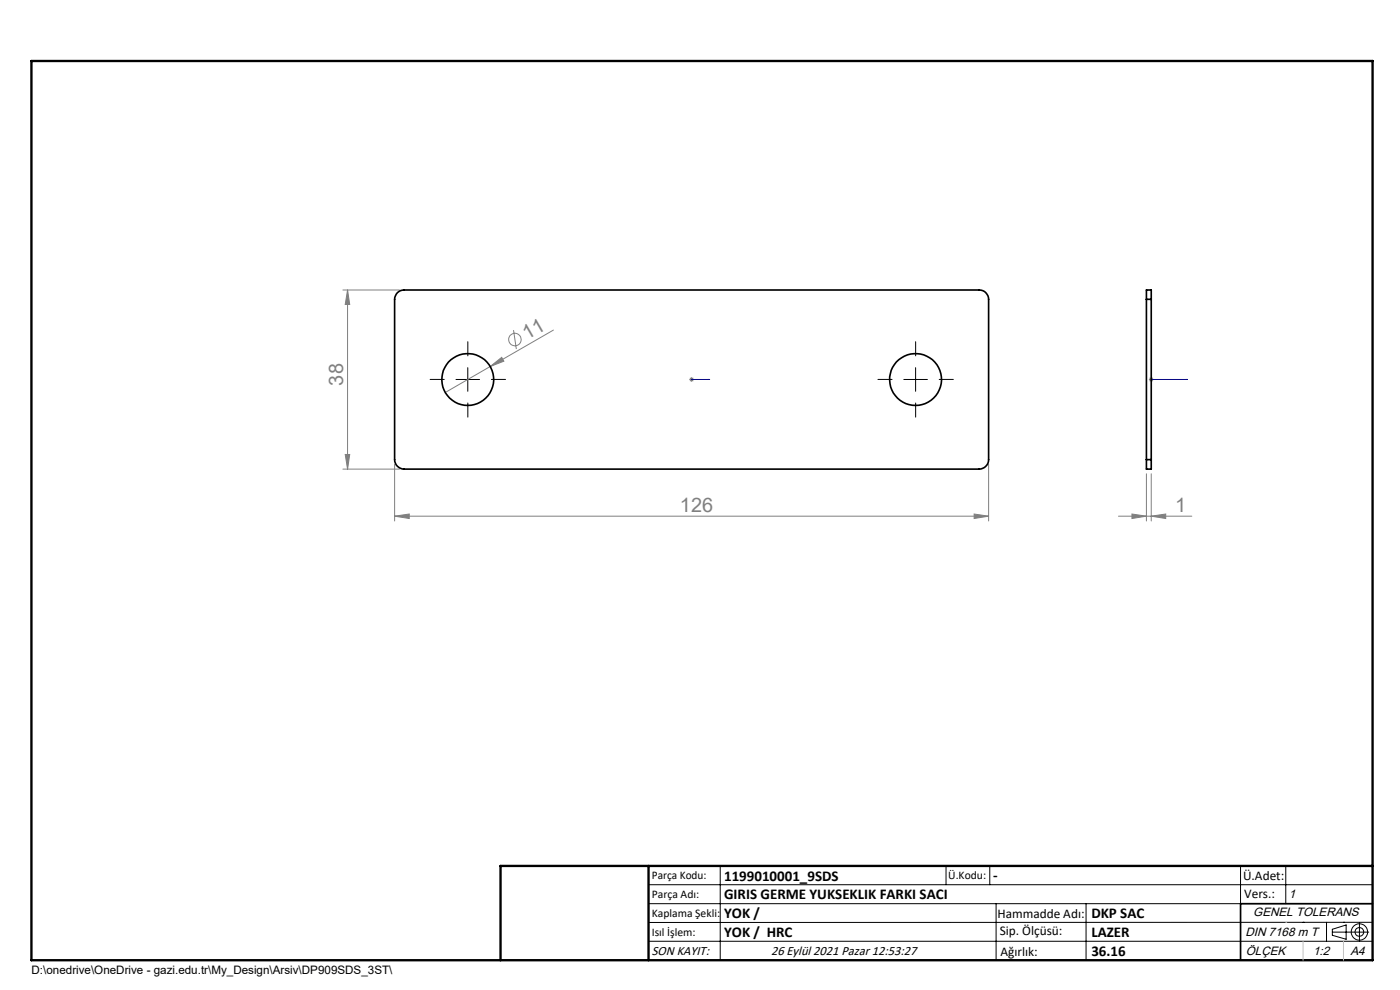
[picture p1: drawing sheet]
<svg xmlns="http://www.w3.org/2000/svg" width="297mm" height="210mm" viewBox="0 0 297 210" stroke-linecap="round" stroke-linejoin="round" font-family="sans-serif">
<g fill="none" stroke="#808080" stroke-width=".21">
<path d="M72.7 61.5h12M73.7 61.5v38M73.7 61.5l.5 3.1h-1zM104 77.7l2.4-1.9 .5 .8zM104 77.7l-9.5 5.5M108.9 70l.6 4M117.4 70l-13.4 7.7M72.7 99.5h12M73.2 96.4h1l-.5 3.1zM83.7 98.5v12M146.2 80.5h1M146.4 80.1l.7 .7"/>
<path d="M146.7 80v1M147.1 80.1l-.7 .7M209.7 98.5v12M243.7 80.5h1M243.9 80.1l.7 .7M244.2 80v1M244.6 80.1l-.7 .7M83.7 109.5l3.1-.5v1zM83.7 109.5h126M206.7 109l3 .5-3 .5zM237.3 109.5h15.5M240.1 109l3.1 .5-3.1 .5z"/>
<path d="M243.2 100.5v10M244.2 109.5l3.1-.5v1zM244.2 100.5v10"/>
<circle cx="109.2" cy="72" r="1.33"/>
</g>
<g fill="none" stroke="#000" stroke-width=".21">
<path d="M99.2 78v5M194.2 78v5M96.7 80.5h5M191.7 80.5h5M137.6 187.7h153.6M137.6 191.7h153.6M137.6 199.7h153.6M152.8 183.7v20M200.7 183.7v4M210 183.7v4M211.3 191.7v12M230.4 191.7v12"/>
<path d="M263.2 183.7v20M272.8 183.7v8M276.4 195.6h.1M281.4 195.6v4.1M282.6 197.7h7.8M282.6 197.1l3-.9v3l-3-.8zM285 195.6h.1M288.4 195.8v3.8M291.2 195.6l-153.6 .1"/>
<circle cx="288.4" cy="197.7" r="1.74"/>
<circle cx="288.4" cy="197.7" r=".93"/>
</g>
<path d="M146.6 80.5h.2zM146.7 80.5h.1M146.7 80.5h3.9M150.6 80.5h-.4h.4M244.1 80.5h.2zM244.2 80.5h.1M244.2 80.5h7.7M251.9 80.5h-.4h.4" fill="none" stroke="#00f" stroke-width=".21"/>
<path d="M99.2 75.5v-3M194.2 75.5v-3M94.2 80.5h-3M99.2 85.5v3M104.2 80.5h3M189.2 80.5h-3M194.2 85.5v3M199.2 80.5h3" fill="none" stroke="#000" stroke-width=".21" stroke-dasharray="15.2 1.3 1.3 1.3"/>
<path d="M106.2 203.7h185" fill="none" stroke="#000" stroke-width=".25"/>
<path d="M291.2 191.7h-28v12" fill="none" stroke="#000" stroke-width=".35"/>
<path d="M6.7 12.9h284.5v190.8h-284.5zM137.6 183.7v20M291.2 183.7h-185v20" fill="none" stroke="#000" stroke-width=".5"/>
<path d="M272.8 195.6h.1M276.4 199.7v4M285 199.7v4" fill="none" stroke="#c0c0c0" stroke-width=".21"/>
<g fill="#00f">
<path d="M150.2 80.5h.4zM146.6 80.5h.2z"/>
<path d="M244.1 80.5h.2zM251.5 80.5h.4z"/>
</g>
<g fill="#808080">
<path d="M104 77.7l2.4-1.9 .5 .8z"/>
<path d="M83.7 109.5l3.1-.5v1zM206.7 109l3 .5-3 .5z"/>
<path d="M240.1 109l3.1 .5-3.1 .5zM244.2 109.5l3.1-.5v1z"/>
<path d="M73.7 61.5l.5 3.1h-1zM73.2 96.4h1l-.5 3.1z"/>
</g>
<g fill="none" stroke="#000" stroke-width=".35">
<path d="M84.3 62.1l.6-.4 .8-.2h122a1.99 1.99 0 0 1 2 2v34a2.05 2.05 0 0 1-2 2h-122a2.05 2.05 0 0 1-2-2v-34l.2-.7zM243.2 63.5v-2h1v2M243.2 63.5v34M243.2 63.5h1M244.2 63.5v34M243.2 97.5v2h1v-2M243.2 97.5h1"/>
<circle cx="99.2" cy="80.5" r="5.5"/>
<circle cx="194.2" cy="80.5" r="5.5"/>
</g>
<g font-size="4.2" fill="#808080">
<text x="111.9" y="72.1" transform="rotate(-30 111.9 72.1)">11</text>
<text x="72.8" y="81.8" transform="rotate(-90 72.8 81.8)">38</text>
<text x="144.3" y="108.5">126</text>
<text x="249.3" y="108.5">1</text>
</g>
<g font-size="3.2">
<text x="153.6" y="186.8">1199010001_9SDS</text>
<text x="153.6" y="190.8">GIRIS GERME YUKSEKLIK FARKI SACI</text>
<text x="210.7" y="186.6">-</text>
<text x="153.6" y="194.8">YOK /</text>
<text x="231.5" y="194.8">DKP SAC</text>
<text x="153.6" y="198.8">YOK / HRC</text>
<text x="231.5" y="198.7">LAZER</text>
<text x="231.5" y="202.8">36.16</text>
</g>
<g font-size="2.8">
<text x="263.7" y="186.7">Ü.Adet:</text>
<text x="263.9" y="190.5">Vers.:</text>
<text x="211.6" y="194.8">Hammadde Adı:</text>
<text x="138.3" y="202.6">SON KAYIT:</text>
<text x="163.6" y="202.6">26 Eylül 2021 Pazar 12:53:27</text>
<text x="212.1" y="198.4">Sip. Ölçüsü:</text>
<text x="212.2" y="202.7">Ağırlık:</text>
</g>
<g font-size="2.6">
<text x="273.4" y="190.4">1</text>
<text x="265.9" y="194.4">GENEL TOLERANS</text>
<text x="264.2" y="198.5">DIN 7168 m T</text>
<text x="264.3" y="202.6">ÖLÇEK</text>
<text x="278.5" y="202.6">1:2</text>
<text x="286.5" y="202.6">A4</text>
</g>
<g font-size="2.5">
<text x="138.3" y="186.4">Parça Kodu:</text>
<text x="138.3" y="190.5">Parça Adı:</text>
<text x="201.2" y="186.5">Ü.Kodu:</text>
<text x="138.3" y="194.5">Kaplama Şekli:</text>
<text x="138.3" y="198.6">Isıl İşlem:</text>
<text x="6.7" y="206.7">D:\onedrive\OneDrive - gazi.edu.tr\My_Design\Arsiv\DP909SDS_3ST\</text>
</g>
</svg>
